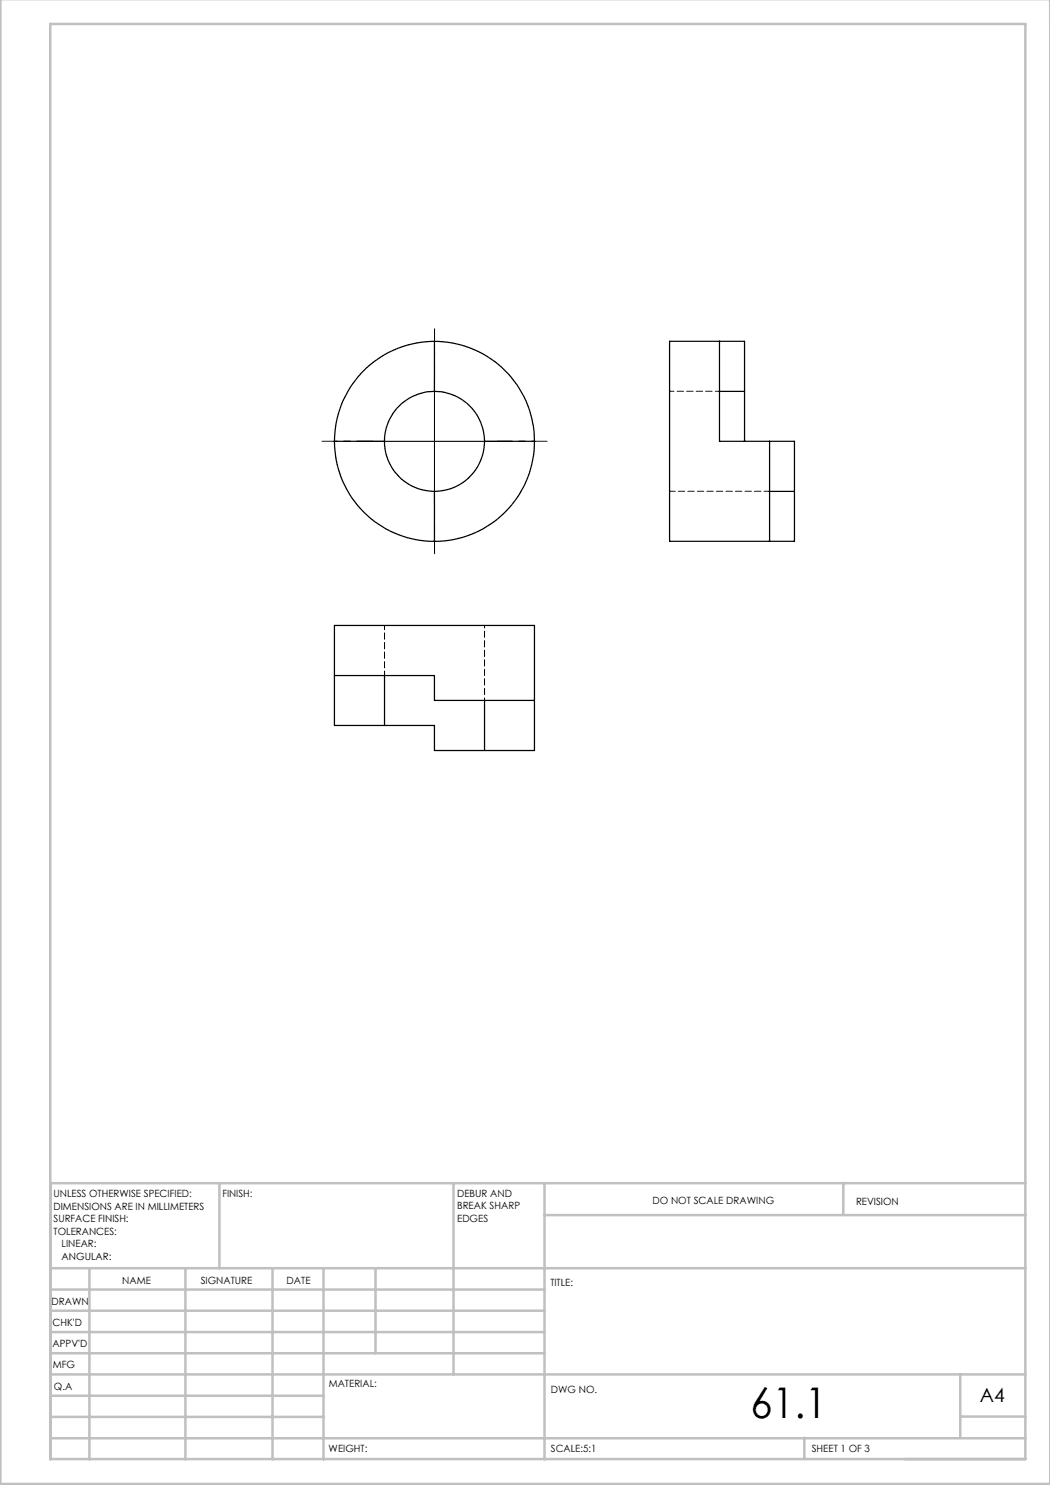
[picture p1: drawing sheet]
<svg xmlns="http://www.w3.org/2000/svg" width="210mm" height="297mm" viewBox="0 0 210 297" stroke-linecap="round" stroke-linejoin="round" font-family="sans-serif">
<path d="M86.9 75.8v-10M74.4 88.3h-10M99.4 88.3h10M86.9 100.8v10" fill="none" stroke="#000" stroke-width=".2" stroke-dasharray="15.2 1.3 1.3 1.3" stroke-dashoffset="12.1"/>
<path d="M86.9 75.8v25M74.4 88.3h25" fill="none" stroke="#000" stroke-width=".2"/>
<g fill="none" stroke="#c0c0c0" stroke-width=".5">
<path d="M.1 -.1v296.9h209.9v-296.9M10.1 4.8h195v287h-195zM43.9 236.6v17M90.7 236.6v38.3M108.9 236.6v55.3M168.7 236.6v6.3M205.1 236.6h-195v55.3M10.1 253.6h195M10.1 257.9h98.8M17.9 253.6v38.3M37.1 253.6v38.3M54.5 253.6v38.3"/>
<path d="M64.7 253.6v38.3M75.1 253.6v17M108.9 243h96.2M10.1 270.6h98.8M10.1 266.4h98.8M10.1 262.1h98.8M10.1 279.1h54.6M10.1 274.9h195M192.1 274.8v12.7M10.1 287.7h195M10.1 283.4h54.6M160.9 287.5v4.3"/>
<path d="M192.1 283.3h13"/>
</g>
<g fill="none" stroke="#000" stroke-width=".25">
<path d="M86.9 68.3a20.1 20.1 0 0 1 20 20M86.9 78.3a10.1 10.1 0 0 1 10 10M86.9 68.3a20.1 20.1 0 0 0-20 20M86.9 78.3a10 10 0 0 0-10 10M86.9 68.3v10M143.9 68.3v20h15v10M143.9 78.3h5M148.9 78.3v-10h-15v40h25v-10M148.9 78.3v10M66.9 88.3a20 20 0 0 0 20 20M66.9 88.3h10M76.9 88.3a10 10 0 0 0 10 10"/>
<path d="M86.9 98.3v10M96.9 88.3a10.1 10.1 0 0 1-10 10M96.9 88.3h10M106.9 88.3a20 20 0 0 1-20 20M153.9 88.3v20M153.9 98.3h5M66.9 135.1h20v5h20M76.9 135.1v10M76.9 145.1h-10v-20h40v25h-10M76.9 145.1h10v5h10M96.9 140.1v10"/>
</g>
<path d="M133.9 98.3h20" fill="none" stroke="#000" stroke-width=".2" stroke-dasharray="1.3 .6" stroke-dashoffset=".2"/>
<path d="M143.9 78.3h-10M76.9 125.1v10" fill="none" stroke="#000" stroke-width=".2" stroke-dasharray="1.3 .6" stroke-dashoffset=".4"/>
<path d="M96.9 140.1v-15" fill="none" stroke="#000" stroke-width=".2" stroke-dasharray="1.3 .6" stroke-dashoffset=".8"/>
<text font-size="8.5" x="150.1" y="283.5">61.1</text>
<text font-size="3.9" x="196" y="280.4">A4</text>
<g font-size="2">
<text x="10.7" y="239.5">UNLESS OTHERWISE SPECIFIED:</text>
<text x="44.5" y="239.5">FINISH:</text>
<text x="91.4" y="239.4">DEBUR AND</text>
<text x="10.7" y="242">DIMENSIONS ARE IN MILLIMETERS</text>
<text x="10.7" y="244.5">SURFACE FINISH:</text>
<text x="91.4" y="241.9">BREAK SHARP</text>
<text x="91.4" y="244.4">EDGES</text>
<text x="130.5" y="240.8">DO NOT SCALE DRAWING</text>
<text x="171.2" y="241">REVISION</text>
<text x="10.7" y="247">TOLERANCES:</text>
<text x="12.3" y="249.5">LINEAR:</text>
<text x="12.3" y="252">ANGULAR:</text>
<text x="24.4" y="256.9">NAME</text>
<text x="40.1" y="256.8">SIGNATURE</text>
<text x="57.3" y="256.8">DATE</text>
<text x="110.1" y="257.1">TITLE:</text>
<text x="10.3" y="260.9">DRAWN</text>
<text x="10.5" y="269.3">APPV'D</text>
<text x="10.5" y="265.2">CHK'D</text>
<text x="10.6" y="273.6">MFG</text>
<text x="10.8" y="278">Q.A</text>
<text x="65.8" y="277.4">MATERIAL:</text>
<text x="110.2" y="278.5">DWG NO.</text>
<text x="65.7" y="290.4">WEIGHT:</text>
<text x="110.2" y="290.5">SCALE:5:1</text>
<text x="162.4" y="290.4">SHEET 1 OF 3</text>
</g>
</svg>
